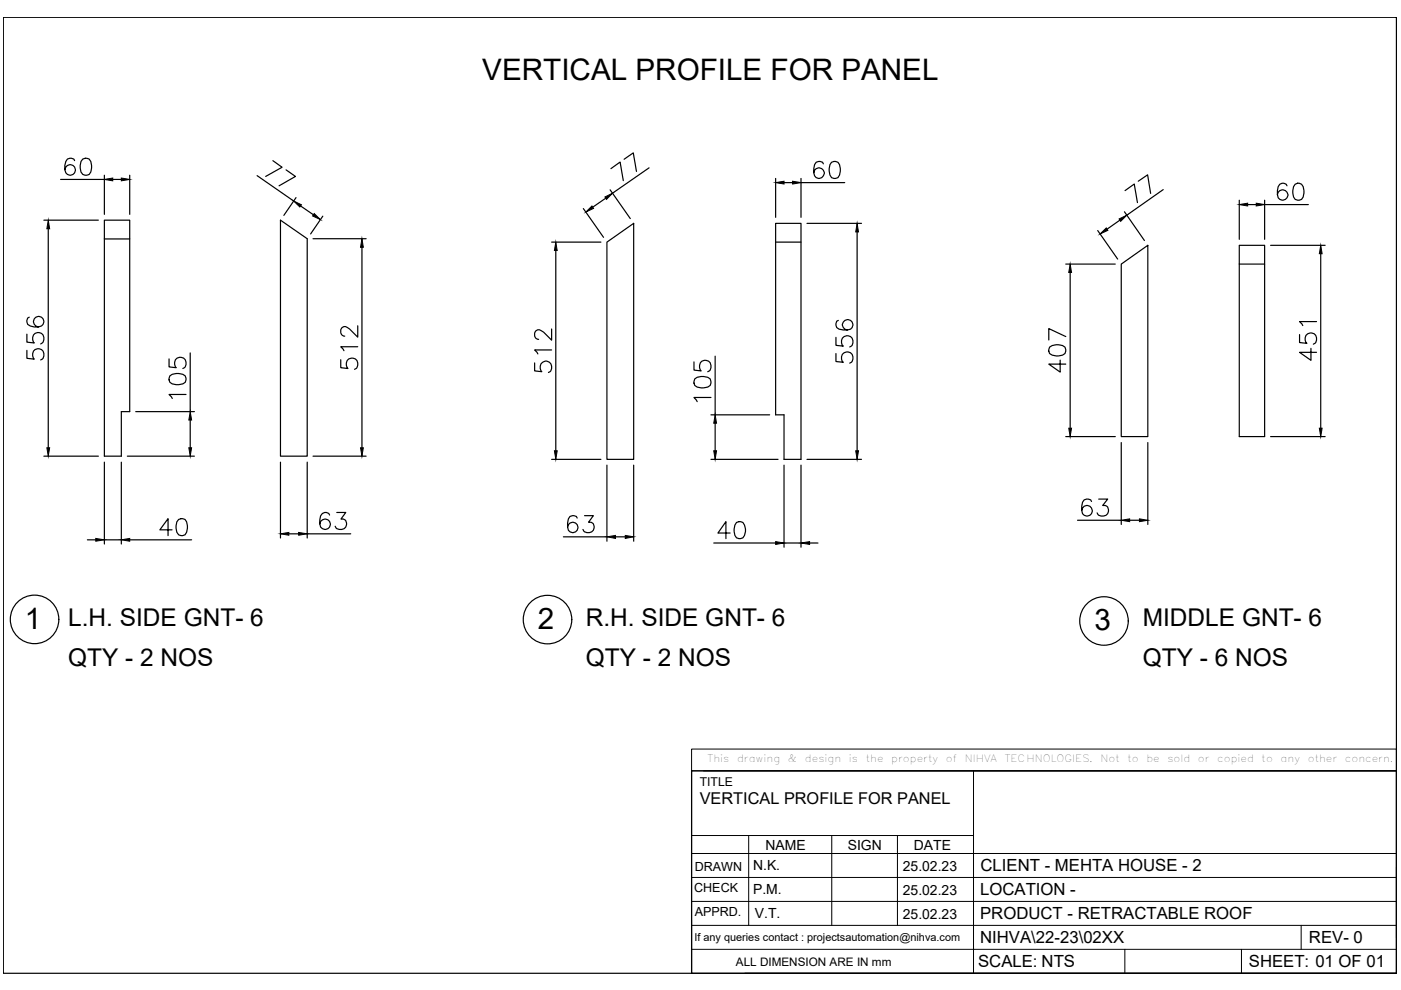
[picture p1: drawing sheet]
<svg xmlns="http://www.w3.org/2000/svg" width="297mm" height="210mm" viewBox="0 0 297 210" stroke-linecap="round" stroke-linejoin="round" font-family="sans-serif">
<!-- layer: 0 -->
<g fill="none" stroke="#000" stroke-width=".25">
<path d="M.7 3.7h295.4v202.7h-295.4zM12.9 38h9.2M15.8 34.1a1.05 1.05 0 0 0-1.5-.4 2.63 2.63 0 0 0 0 3.3 1.12 1.12 0 0 0 1.6-.6 1.12 1.12 0 0 0-.8-1.5 1.12 1.12 0 0 0-1.4 1.1M17.6 33.7a1.15 1.15 0 0 1 1.6 .5 3 3 0 0 1-.3 2.8 1.21 1.21 0 0 1-1.7-.5 2.86 2.86 0 0 1 .4-2.8zM22.1 37.2v8.3M23.9 38h1.8M27.5 37.2v8.3M54.5 37.2l7.8 5.4M57.9 34.1l1.9 1.4-3.5 1.9M60.6 36l2 1.4-3.4 2M129.5 35.8l2-1.4 .7 3.9M132.3 33.8l2-1.4 .6 4"/>
<path d="M137.6 35.6l-7.7 5.4M164.5 37.8v8.3M166.2 38.7h1.8M169.8 37.8v8.3M169.8 38.7h9.3M174.6 34.7a1.05 1.05 0 0 0-1.6-.3 2.81 2.81 0 0 0 0 3.3 1.13 1.13 0 0 0 1.7-.5 1.13 1.13 0 0 0-.8-1.6 1.13 1.13 0 0 0-1.4 1M176.3 34.4a1.15 1.15 0 0 1 1.7 .5 3 3 0 0 1-.3 2.8 1.13 1.13 0 0 1-1.7-.6 2.94 2.94 0 0 1 .3-2.7zM241.3 38.4l2-1.3 .7 3.9M272.9 39.4a.98 .98 0 0 0-1.6-.3 3.2 3.2 0 0 0-.3 2.8 1.12 1.12 0 0 0 1.8 .2 1.12 1.12 0 0 0-.4-1.8 1.12 1.12 0 0 0-1.6 1M274.6 39.1a1.09 1.09 0 0 1 1.7 .5 2.94 2.94 0 0 1-.3 2.7 1.15 1.15 0 0 1-1.7-.5 2.94 2.94 0 0 1 .3-2.7zM9.3 46.7h11.6M10.2 48.5v46.4"/>
<path d="M22.1 46.7h5.4v40.6h-1.8v9.4h-3.6zM22.1 50.7h5.4M59.5 46.7l5.6 3.9v46.1h-5.6zM62.8 41.9l-2.6 3.8M63.7 43.7l2.7 1.8M66.4 50.6h11.2M68.4 45.8l-2.5 3.8M76.7 52.4v42.5M117 51.3h10.4M117.8 53.1v42.5M123.7 44.2l4.3 6.1M128.4 42l-2.7 1.9"/>
<path d="M128.7 51.3l5.7-3.9v50h-5.7zM129.4 40.2l4.2 6.1M164.5 47.4h5.3v50h-3.6v-9.4h-1.7zM164.5 51.3h5.3M171.1 47.4h11.6M181.7 49.2v46.4M226 56h10.5M226.9 57.8v33M232.7 48.9l4.3 6M237.4 46.7l-2.7 1.9M237.7 56l5.7-4v40.6h-5.7zM238.4 44.9l4.2 6.1"/>
<path d="M238.5 40.4l2-1.4 .7 4M246.6 40.2l-7.7 5.4M262.7 52h5.4v40.6h-5.4zM262.7 56h5.4M262.7 42.4v8.3M264.5 43.4h1.8M268.1 42.4v8.3M268.1 43.4h9.3M269.4 52h11.6M280 53.8v37M5.7 74.3v1.7l1.6 .1a1.26 1.26 0 0 1-.1-1.9 1.26 1.26 0 0 1 1.9 .3 1.26 1.26 0 0 1-.5 1.8M5.7 70.9v1.6l1.6 .2a1.27 1.27 0 0 1 0-1.9 1.27 1.27 0 0 1 1.9 .3 1.27 1.27 0 0 1-.6 1.8"/>
<path d="M6.2 67.3a1.05 1.05 0 0 0-.3 1.5 2.65 2.65 0 0 0 3.2 0 1.12 1.12 0 0 0-.5-1.6 1.12 1.12 0 0 0-1.5 .8 1.12 1.12 0 0 0 1 1.3M35.8 76.1v1.7l1.6 .2a1.26 1.26 0 0 1 0-1.9 1.26 1.26 0 0 1 1.8 .2 1.26 1.26 0 0 1-.4 1.8M36 79.7a2.81 2.81 0 0 1 3.3 0 1.15 1.15 0 0 1-.5 1.7 3 3 0 0 1-2.8-.3l-.2-.6zM40.3 74.8v12.5M72.2 76.3v1.7l1.6 .1a1.26 1.26 0 0 1 0-1.9 1.26 1.26 0 0 1 1.8 .3 1.26 1.26 0 0 1-.4 1.8M75.8 73.5h-3.6l.7 .9M75.8 69.1v2.4l-1.7-1.7a1.07 1.07 0 0 0-1.7-.2l-.2 .3v.7a.88 .88 0 0 0 .9 .7M113.4 76.9v1.7l1.5 .2a1.28 1.28 0 0 1-.1-1.9 1.28 1.28 0 0 1 2 .2 1.28 1.28 0 0 1-.5 1.9M117 74.2h-3.6l.6 .8M117 69.8v2.3l-1.7-1.7a1.16 1.16 0 0 0-1.6-.3l-.3 .5v.7a.88 .88 0 0 0 .8 .7M147.1 76.7v1.8l1.6 .1a1.28 1.28 0 0 1-.1-1.9 1.28 1.28 0 0 1 1.9 .2 1.28 1.28 0 0 1-.4 1.9M151.6 75.5v12.5"/>
<path d="M177.2 75v1.7l1.6 .1a1.26 1.26 0 0 1 0-1.9 1.26 1.26 0 0 1 1.9 .3 1.26 1.26 0 0 1-.5 1.8M177.2 71.5v1.7l1.6 .2a1.26 1.26 0 0 1 0-1.9 1.26 1.26 0 0 1 1.9 .2 1.26 1.26 0 0 1-.5 1.9M177.7 67.9a1.05 1.05 0 0 0-.3 1.6 3.3 3.3 0 0 0 2.9 .3 1.1 1.1 0 0 0 .1-1.8 1.1 1.1 0 0 0-1.7 .4 1.1 1.1 0 0 0 .9 1.6M222.5 73.6a2.82 2.82 0 0 1 3.3 0 1.15 1.15 0 0 1-.5 1.7 3 3 0 0 1-2.8-.3l-.1-.5zM224.8 76.4v2.5l-2.4-1.7h3.6M226 71.4l-3.6-1.7v2.4M275.5 70.9v1.7l1.6 .2a1.26 1.26 0 0 1 0-1.9 1.26 1.26 0 0 1 1.9 .2 1.26 1.26 0 0 1-.5 1.9M277.9 73.9v2.5l-2.4-1.7h3.6M279.1 68.2h-3.6l.7 .8M9.3 96.7h11.6M22.1 98v17.3M25.7 98v17.3"/>
<path d="M27 96.7h14.2M28.8 87.3h12.4M39.4 83.6h-3.6l.7 .9M40.3 89.1v5.8M59.5 98v16.1M65.1 98v16.1M66.4 96.7h11.2M117 97.4h10.4M128.7 98.6v16.2M134.4 98.6v16.2M147.3 80.3a2.81 2.81 0 0 1 3.3 0 1.19 1.19 0 0 1-.5 1.8 3 3 0 0 1-2.8-.4l-.2-.5zM150.7 84.3h-3.6l.7 .9"/>
<path d="M150.7 97.4h14.3M150.7 88h12.5M151.6 89.7v5.9M166.2 98.6v17.4M169.8 98.6v17.4M171.1 97.4h11.6M226 92.6h10.5M237.7 93.8v17.4M243.4 93.8v17.4M269.4 92.6h11.6M18.5 114.5h1.8M22.1 114.5h3.6"/>
<path d="M27.5 114.5h13.1M36.5 112.3h-2.6l1.7-2.3v3.6M37.9 110.1a1.15 1.15 0 0 1 1.7 .5 3 3 0 0 1-.4 2.8 1.18 1.18 0 0 1-1.7-.6 2.8 2.8 0 0 1 .4-2.7zM61.2 113.2h2.1M65.1 113.2h9.3M69.9 109.2a.98 .98 0 0 0-1.5-.3 3 3 0 0 0-.4 2.8 1.12 1.12 0 0 0 1.8 .2 1.12 1.12 0 0 0-.5-1.8 1.12 1.12 0 0 0-1.5 1M71.4 108.7h1.9l-1 1.4a1.14 1.14 0 0 1 1.2 1.3 1.14 1.14 0 0 1-1.5 .9l-.6-.2-.3-.5M119.5 113.8h9.2M122.4 109.8a1.05 1.05 0 0 0-1.6-.3 3.3 3.3 0 0 0-.3 2.9 1.1 1.1 0 0 0 1.8 .1 1.1 1.1 0 0 0-.4-1.7 1.1 1.1 0 0 0-1.6 .9M123.9 109.3h1.9l-1 1.4a1.14 1.14 0 0 1 1.2 1.3 1.14 1.14 0 0 1-1.6 .9l-.5-.1-.3-.5M130.5 113.8h2.1M151.3 115.1h13.2"/>
<path d="M154.8 113h-2.6l1.7-2.4v3.6M156.2 110.8a1.13 1.13 0 0 1 1.6 .5 2.65 2.65 0 0 1-.3 2.7 1.15 1.15 0 0 1-1.7-.5 3 3 0 0 1 .4-2.7zM166.2 115.1h3.6M171.6 115.1h1.8M228.5 110.3h9.2M231.4 106.3a1.05 1.05 0 0 0-1-.5 1.05 1.05 0 0 0-.9 .7 2.61 2.61 0 0 0 .4 2.7 1.12 1.12 0 0 0 1.6-.4 1.12 1.12 0 0 0-.8-1.6 1.12 1.12 0 0 0-1.4 1M232.9 105.8h2l-1.1 1.4a1.17 1.17 0 0 1 1.2 1.3 1.17 1.17 0 0 1-1.5 .9l-.6-.2-.3-.5M239.5 110.3h2.1M146.6 163.4h149.5v43h-149.5zM157.9 206.4h138.2"/>
<circle cx="7.3" cy="131.3" r="5.1"/>
<circle cx="116.1" cy="131.4" r="5.1"/>
<circle cx="234.1" cy="131.7" r="5.1"/>
</g>
<g fill="#000" stroke="#000" stroke-width=".21">
<path d="M22.1 38l1.8-.3v.6zM25.7 37.7l1.8 .3-1.8 .3zM164.5 38.7l1.7-.3v.6zM168 38.4l1.8 .3-1.8 .3zM10.2 46.7l.3 1.8h-.6zM62.3 42.6l1.6 .8-.3 .5zM66.6 45.3l1.3 1.3-1.6-.8zM76.7 50.6l.3 1.8h-.6zM117.8 51.3l.3 1.8h-.6zM125.5 43.7l.3 .5-1.6 .7zM128.3 41.8l1.6-.8-1.3 1.3zM181.7 47.4l.3 1.8h-.6z"/>
<path d="M226.9 56l.3 1.8h-.6zM233.2 49.6l1.4-1.3 .3 .5zM237.3 46.4l1.6-.8-1.3 1.3zM262.7 43.4l1.8-.3v.6zM266.3 43.1l1.8 .3-1.8 .3zM280 52l.3 1.8h-.6zM9.9 94.9h.6l-.3 1.8zM40 94.9h.6l-.3 1.8zM40.3 87.3l.3 1.8h-.6zM76.4 94.9h.6l-.3 1.8zM117.5 95.6h.6l-.3 1.8zM151.3 95.6h.6l-.3 1.8z"/>
<path d="M151.6 88l.3 1.7h-.6zM181.4 95.6h.6l-.3 1.8zM226.6 90.8h.6l-.3 1.8zM279.7 90.8h.6l-.3 1.8zM20.3 114.2l1.8 .3-1.8 .3zM25.7 114.5l1.8-.3v.6zM59.5 113.2l1.7-.3v.6zM63.3 112.9l1.8 .3-1.8 .3zM128.7 113.8l1.8-.3v.7zM132.6 113.5l1.8 .3-1.8 .4zM164.5 114.8l1.7 .3-1.7 .3zM169.8 115.1l1.8-.3v.6z"/>
<path d="M237.7 110.3l1.8-.3v.6zM241.6 110l1.8 .3-1.8 .3z"/>
</g>
<g fill="none" stroke="#000" stroke-width=".21">
<path d="M146.6 158.8h149.5v4.6h-149.5zM146.6 163.4v43M146.6 177.2h59.8M149.2 163.4h146.9M158.7 177.2v19M176.3 177.2v19M190.3 177.2v19M206.4 163.4v43M146.6 196.2h149.5M146.6 191.1h149.5M146.6 186h149.5M146.6 181h149.5"/>
<path d="M275.9 196.2v5.1M296.1 184v14.9M146.6 201.3h149.5M238.5 201.3v5.1M263.2 201.3v5.1"/>
</g>
<g font-size="6.3">
<text x="102.3" y="17">VERTICAL PROFILE FOR PANEL</text>
<text x="5.3" y="133.3">1</text>
<text x="114" y="133.4">2</text>
<text x="232.1" y="133.6">3</text>
</g>
<g font-size="5.2">
<text x="14.5" y="132.8">L.H. SIDE GNT- 6</text>
<text x="124.2" y="132.8">R.H. SIDE GNT- 6</text>
<text x="242.3" y="132.8">MIDDLE GNT- 6</text>
<text x="14.5" y="141.2">QTY - 2 NOS</text>
<text x="124.2" y="141.2">QTY - 2 NOS</text>
<text x="242.3" y="141.2">QTY - 6 NOS</text>
</g>
<g font-size="3.5">
<text x="148.4" y="170.5">VERTICAL PROFILE FOR PANEL</text>
<text x="207.9" y="184.7">CLIENT - MEHTA HOUSE - 2</text>
<text x="207.8" y="189.8">LOCATION -</text>
<text x="207.8" y="194.9">PRODUCT - RETRACTABLE ROOF</text>
<text x="207.8" y="200">NIHVA\22-23\02XX</text>
<text x="277.5" y="200">REV- 0</text>
<text x="207.4" y="205">SCALE: NTS</text>
<text x="264.8" y="205">SHEET: 01 OF 01</text>
</g>
<g font-size="3">
<text x="159.7" y="184.6">N.K.</text>
<text x="162.3" y="180.2">NAME</text>
<text x="179.7" y="180.2">SIGN</text>
<text x="191.4" y="184.7">25.02.23</text>
<text x="193.7" y="180.2">DATE</text>
<text x="159.7" y="189.6">P.M.</text>
<text x="191.4" y="189.8">25.02.23</text>
<text x="160" y="194.7">V.T.</text>
<text x="191.4" y="194.9">25.02.23</text>
</g>
<g font-size="2.7">
<text x="147.3" y="184.6">DRAWN</text>
<text x="147.2" y="189.1">CHECK</text>
<text x="147.3" y="194.1">APPRD.</text>
</g>
<text font-size="2.6" x="148.4" y="166.7">TITLE</text>
<text font-size="2.5" x="156" y="204.7">ALL DIMENSION ARE IN mm</text>
<text font-size="2.3" x="147.2" y="199.5">If any queries contact : projectsautomation@nihva.com</text>
<g font-size="2.1">
<text x="150" y="161.7">This</text>
<text x="156.3" y="161.7">drawing</text>
<text x="167.1" y="161.7">&amp;</text>
<text x="170.7" y="161.7">design</text>
<text x="180" y="161.7">is</text>
<text x="183.6" y="161.7">the</text>
<text x="189" y="161.7">property</text>
<text x="200.5" y="161.7">of</text>
<text x="204.6" y="161.7">NIHVA</text>
<text x="213" y="161.7">TECHNOLOGIES.</text>
<text x="233.3" y="161.7">Not</text>
<text x="239" y="161.7">to</text>
<text x="243.1" y="161.7">be</text>
<text x="247.5" y="161.7">sold</text>
<text x="254" y="161.7">or</text>
<text x="258.1" y="161.7">copied</text>
<text x="267.5" y="161.7">to</text>
<text x="271.5" y="161.7">any</text>
<text x="277.3" y="161.7">other</text>
<text x="285.1" y="161.7">concern.</text>
</g>
</svg>
